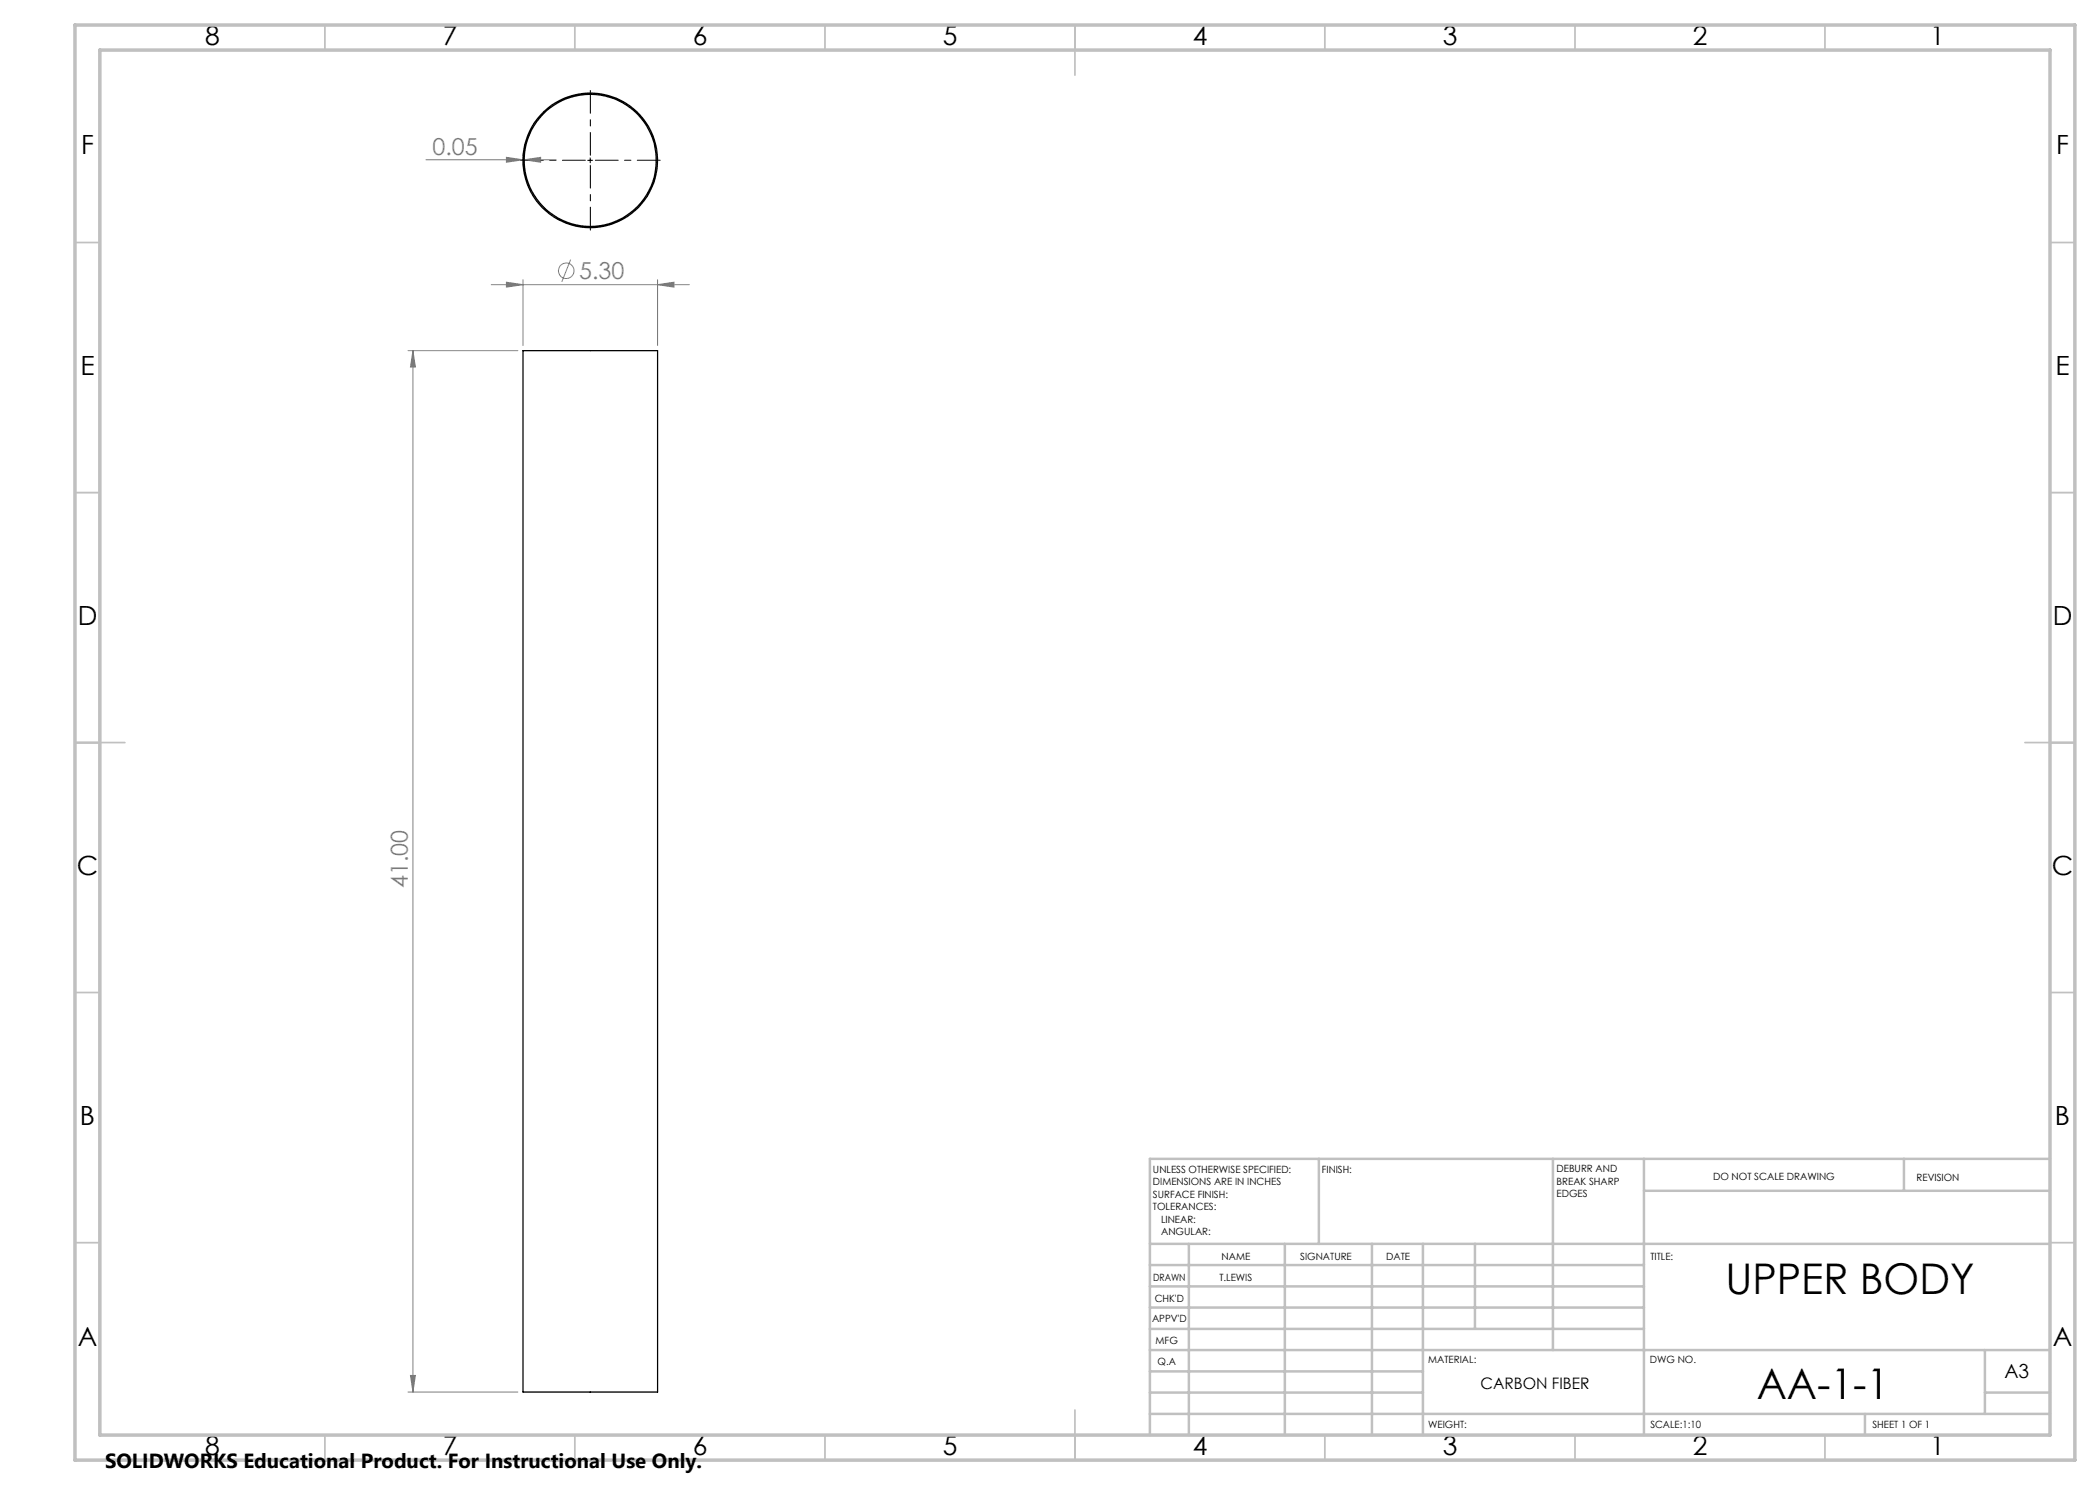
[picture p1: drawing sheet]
<svg xmlns="http://www.w3.org/2000/svg" width="420mm" height="297mm" viewBox="0 0 420 297" stroke-linecap="round" stroke-linejoin="round" font-family="sans-serif">
<g fill="none" stroke="#808080" stroke-width=".2">
<path d="M85.2 32h26M101.3 31.5l3.3 .5-3.3 .5zM104.6 31v.1M104.8 32l3.3-.5v1zM104.8 31v.1M98.2 56.9h39.7M101.3 56.4l3.3 .5-3.3 .5zM104.6 55.9v13.2M114.1 51.9l-1.7 4.5M131.5 56.9l3.3-.5v1zM131.5 55.9v13.2M81.6 70.1h22"/>
<path d="M82.6 70.1l.5 3.3h-1zM82.6 70.1v208.3M81.6 278.4h22M82.1 275.1h1l-.5 3.3z"/>
<circle cx="113.2" cy="54.2" r="1.56"/>
</g>
<path d="M117.1 32.1h-13M118.1 31.1v-13M118.1 33.1v12.9M119.1 32.1h12.9" fill="none" stroke="#000" stroke-width=".2" stroke-dasharray="15.2 1.3 1.3 1.3" stroke-dashoffset="10.7"/>
<path d="M117.5 32.1h1M118 31.6v1" fill="none" stroke="#000" stroke-width=".2"/>
<g fill="none" stroke="#c0c0c0" stroke-width=".35">
<path d="M65 5v5M115 5v5M165 5v5M215 5v10M265 5v5M315 5v5M365 5v5M15 48.5h5M410 48.5h5M15 98.5h5M410 98.5h5M15 148.5h10"/>
<path d="M405 148.5h10M15 198.5h5M410 198.5h5M15 248.5h5M410 248.5h5M65 287v5M115 287v5M165 287v5M215 282v10M265 287v5M315 287v5M365 287v5"/>
</g>
<g fill="none" stroke="#c0c0c0" stroke-width=".5">
<path d="M263.8 231.8v17M310.6 231.8v38.2M328.8 231.8v55.2M328.8 238.2h81.2M380.8 231.8v6.4M410 231.8h-180v55.2M230 248.8h180M230 257.3h98.8M230 253h98.8M237.8 248.8v38.2M257 248.8v38.2M274.4 248.8v38.2"/>
<path d="M284.6 248.8v38.2M295 248.8v17M230 265.8h98.8M230 261.5h98.8M230 278.5h54.6M230 274.3h54.6M230 270h180M397 278.5h13M397 270v12.8M230 282.8h180M373 282.8v4.2"/>
</g>
<path d="M15 5h400v287h-400zM20 10h390v277h-390z" fill="none" stroke="#c0c0c0" stroke-width=".7"/>
<g fill="#808080">
<path d="M104.8 32l3.3-.5v1zM101.3 31.5l3.3 .5-3.3 .5z"/>
<path d="M101.3 56.4l3.3 .5-3.3 .5zM131.5 56.9l3.3-.5v1z"/>
<path d="M82.6 70.1l.5 3.3h-1zM82.1 275.1h1l-.5 3.3z"/>
</g>
<g fill="none" stroke="#000" stroke-width=".25">
<path d="M104.6 70.1h26.9v208.3h-26.9z"/>
<circle cx="118" cy="32.1" r="13.2"/>
<circle cx="118.1" cy="32.1" r="13.5"/>
</g>
<g font-size="8.5">
<text x="345.1" y="258.8">UPPER BODY</text>
<text x="351.4" y="279.7">AA-1-1</text>
</g>
<g font-size="5.3">
<text x="41" y="9">8</text>
<text x="88.5" y="9">7</text>
<text x="138.5" y="9">6</text>
<text x="188.5" y="9">5</text>
<text x="238.5" y="9">4</text>
<text x="288.5" y="9">3</text>
<text x="338.5" y="9">2</text>
<text x="386" y="9">1</text>
<text x="16.2" y="30.7">F</text>
<text x="411.2" y="30.7">F</text>
<text x="16.1" y="75">E</text>
<text x="411.1" y="75">E</text>
<text x="15.5" y="125">D</text>
<text x="410.5" y="125">D</text>
<text x="15.4" y="175">C</text>
<text x="410.4" y="175">C</text>
<text x="16" y="225">B</text>
<text x="411" y="225">B</text>
<text x="15.5" y="269.2">A</text>
<text x="410.5" y="269.2">A</text>
<text x="41" y="291">8</text>
<text x="88.5" y="291">7</text>
<text x="138.5" y="291">6</text>
<text x="188.5" y="291">5</text>
<text x="238.5" y="291">4</text>
<text x="288.5" y="291">3</text>
<text x="338.5" y="291">2</text>
<text x="386" y="291">1</text>
</g>
<g font-size="4.7" fill="#808080">
<text x="86.5" y="30.9">0.05</text>
<text x="115.8" y="55.9">5.30</text>
<text x="81.6" y="177.6" transform="rotate(-90 81.6 177.6)">41.00</text>
</g>
<text font-size="4.1" x="21" y="293.7">SOLIDWORKS Educational Product. For Instructional Use Only.</text>
<text font-size="3.9" x="400.9" y="275.5">A3</text>
<text font-size="3.2" x="296.1" y="277.9">CARBON FIBER</text>
<g font-size="2">
<text x="230.6" y="234.6">UNLESS OTHERWISE SPECIFIED:</text>
<text x="230.6" y="237.1">DIMENSIONS ARE IN INCHES</text>
<text x="230.6" y="239.6">SURFACE FINISH:</text>
<text x="264.4" y="234.6">FINISH:</text>
<text x="311.3" y="234.5">DEBURR AND</text>
<text x="311.3" y="237">BREAK SHARP</text>
<text x="311.3" y="239.5">EDGES</text>
<text x="342.6" y="236">DO NOT SCALE DRAWING</text>
<text x="383.3" y="236.2">REVISION</text>
<text x="230.6" y="242.1">TOLERANCES:</text>
<text x="232.2" y="244.6">LINEAR:</text>
<text x="232.2" y="247.1">ANGULAR:</text>
<text x="244.3" y="252">NAME</text>
<text x="260" y="251.9">SIGNATURE</text>
<text x="277.2" y="251.9">DATE</text>
<text x="330.1" y="251.9">TITLE:</text>
<text x="230.6" y="256.1">DRAWN</text>
<text x="243.9" y="256.1">T.LEWIS</text>
<text x="230.9" y="260.3">CHK'D</text>
<text x="230.4" y="264.4">APPV'D</text>
<text x="231.1" y="268.8">MFG</text>
<text x="231.5" y="273">Q.A</text>
<text x="285.6" y="272.5">MATERIAL:</text>
<text x="330" y="272.5">DWG NO.</text>
<text x="285.6" y="285.5">WEIGHT:</text>
<text x="330.1" y="285.6">SCALE:1:10</text>
<text x="374.5" y="285.6">SHEET 1 OF 1</text>
</g>
</svg>
